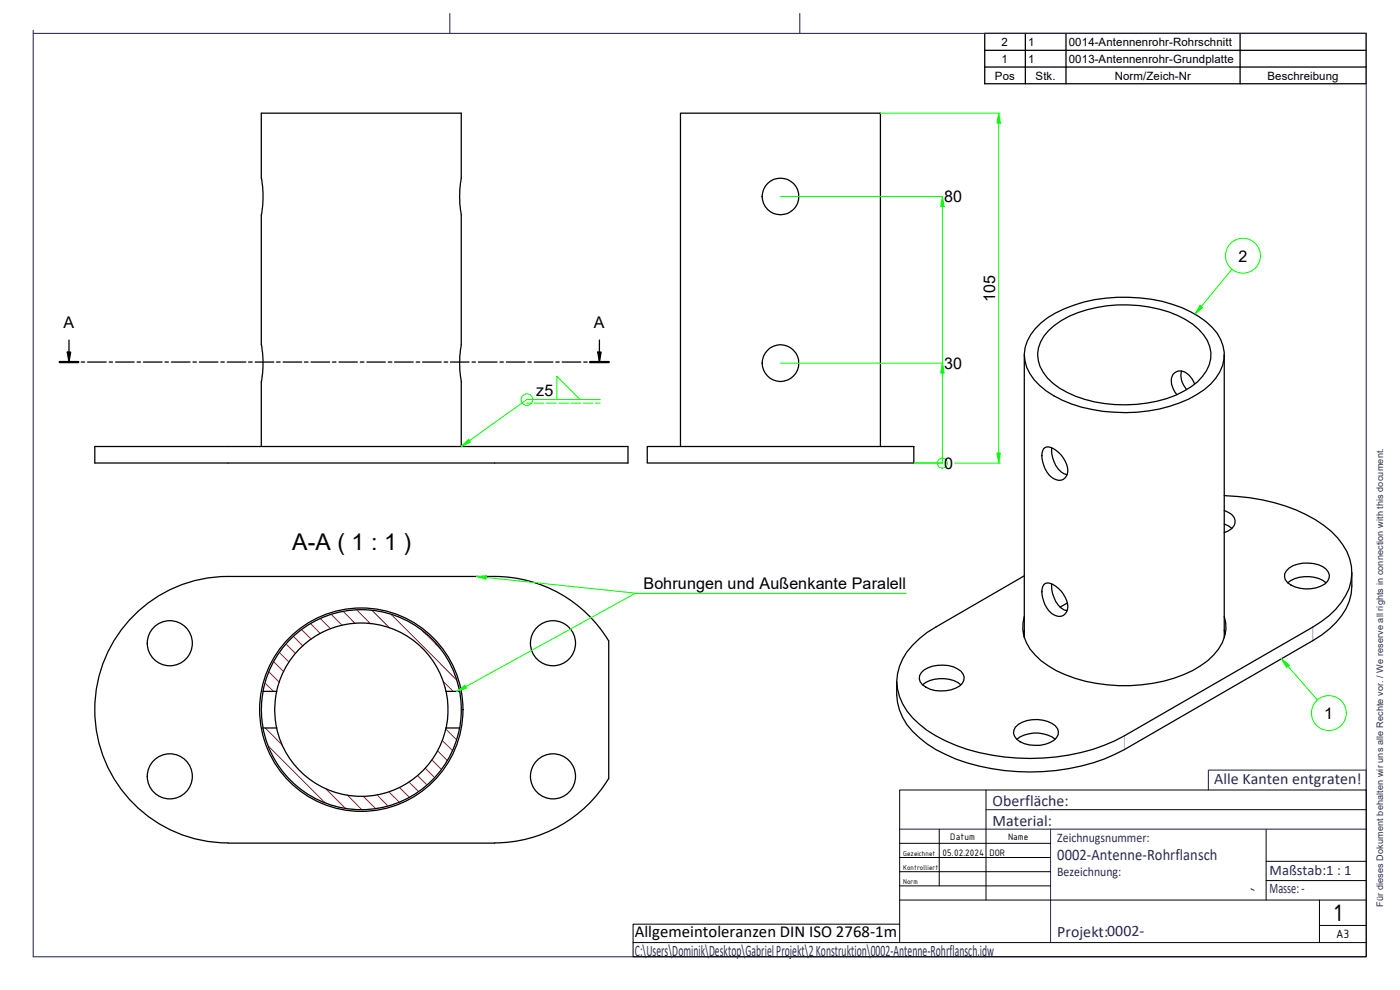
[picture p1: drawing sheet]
<svg xmlns="http://www.w3.org/2000/svg" width="420mm" height="297mm" viewBox="0 0 420 297" stroke-linecap="round" stroke-linejoin="round" font-family="sans-serif">
<!-- layer: AM_8 -->
<g fill="none" stroke="#f00" stroke-width=".3">
<path d="M82.2 198.6l3 2.9M83.9 195.8l2.8 2.9M85.9 193.3l2.8 2.8M88.1 191l2.8 2.9M90.6 189l2.8 2.8M93.2 187.1l2.9 3M96.1 185.6l3.2 3.1M99.4 184.4l3.3 3.2M103 183.4l3.6 3.7M107.1 183l4.1 4.2M111.7 183.2l5.2 5.2M117.3 184.3l19.8 19.8"/>
<path d="M126.6 189.1l5.7 5.6M79.6 205l2.5 2.4M79.6 218.4l5.2 5.2M80.7 201.6l3.1 3.1M133 204.5l3 2.9M133.8 218.7l3.2 3.3M80.6 223.9l16.9 16.9M97.8 236.7l5.9 5.9M104.3 238.6l4.3 4.3M109 238.9l3.8 3.7M113.2 238.5l3.3 3.4M116.7 237.6l3.1 3.1"/>
<path d="M119.9 236.3l3 3M122.7 234.7l2.9 2.8M125.3 232.7l2.8 2.8M127.6 230.5l2.8 2.8M129.6 228l2.9 2.9M131.3 225.3l2.9 2.9M132.7 222.2l3.1 3"/>
</g>
<!-- layer: AM_0 -->
<g fill="none" stroke="#000" stroke-width=".38">
<path d="M312.4 96.9a39 39 0 0 1 22.9-7.7 41.1 41.1 0 0 1 26.6 7.3 12.2 12.2 0 0 1 5 13.2 16.1 16.1 0 0 1-7.7 8.6 46.6 46.6 0 0 1-34.7 3.9 28.4 28.4 0 0 1-14.2-8.3 11 11 0 0 1 .4-15.3zM314.7 99.2a31.6 31.6 0 0 1 20.7-7.7 36.9 36.9 0 0 1 22.5 5.8 11.2 11.2 0 0 1 5.4 10.3 14 14 0 0 1-8.1 9.8 41.3 41.3 0 0 1-32.5 1.5 17.9 17.9 0 0 1-10.6-9 9.6 9.6 0 0 1 2.6-10.7zM307.4 106.5v84.8M354.6 111.4a6.1 6.1 0 0 0 1.5 5.5M358.5 115.2a4.8 4.8 0 0 0-5.2-3.8 3.4 3.4 0 0 0-1.3 5l1.2 2M367.4 106.5v84.8M28.4 134h160.1v4.9h-160.1zM78.4 134v-19.5a30.3 30.3 0 0 0 0-11.1v-39a29.9 29.9 0 0 0 0-10.9v-19.5h60v19.5a29.9 29.9 0 0 0 0 10.9v39a30.3 30.3 0 0 0 0 11.1v19.5M194.2 134h80.1v4.9h-80.1zM204.2 134v-100h60v100M313.2 134.6a2.11 2.11 0 0 1 3 .1 8.1 8.1 0 0 1 4.2 7.3 2.56 2.56 0 0 1-4.2 1.6 8.4 8.4 0 0 1-3.3-8.4zM315.6 134.4a8.7 8.7 0 0 0 3.7 7.8l.9 .2"/>
<path d="M367.4 153.1a3.9 3.9 0 0 1 3.2 3.9 4.3 4.3 0 0 1-3.2 2.8M367.4 157.2l2.3 1.3M367.4 148.7a54.7 54.7 0 0 1 29.9 9 19.3 19.3 0 0 1 8.3 12.2 15.2 15.2 0 0 1-4.7 12.9l-2 1.9-4.9 3.4-56.6 32.7a61.6 61.6 0 0 1-39.8 5.8 46.4 46.4 0 0 1-21.7-9.3 17.4 17.4 0 0 1-6.8-12.8 17.4 17.4 0 0 1 6.8-12.9l2.3-1.8 2.7-1.7 26.5-15.3M148.4 173a40 40 0 0 1 34.2 19.3M148.5 173h-80.1a40 40 0 0 0-40 39.9 40 40 0 0 0 40 40M313.2 175.4a2.11 2.11 0 0 1 3 .1 8.1 8.1 0 0 1 4.2 7.3 2.55 2.55 0 0 1-4.2 1.7 8.4 8.4 0 0 1-3.3-8.5zM315.6 175.2a8.9 8.9 0 0 0 3.7 7.8l.9 .2M386.5 174.9a9.8 9.8 0 0 1 11.5 0M386.9 170.4a10.2 10.2 0 0 1 11.1 .4 2.99 2.99 0 0 1 .8 3.1 2.99 2.99 0 0 1-2.4 2 10.2 10.2 0 0 1-9.9-1 2.7 2.7 0 0 1 .4-4.5zM405.7 171.8a17.8 17.8 0 0 1-3 12.9 27.1 27.1 0 0 1-8.7 7.5l-56.6 32.7a62.2 62.2 0 0 1-39.8 5.7 44.7 44.7 0 0 1-21.7-9.3 18.2 18.2 0 0 1-6.8-16.8M182.7 192.3v41.4M307.4 185a11.3 11.3 0 0 0 3.2 11.5 30 30 0 0 0 15.1 7.9 49.2 49.2 0 0 0 32.2-3.2 18 18 0 0 0 9.6-10.3l.4-2v-2l-.5-1.9"/>
<path d="M307.4 189l-.3 1.2M320.4 180.9l-2.3 1.3M367.4 189l.3 1.2M78.9 218.4a30 30 0 0 0 29.5 24.5 30 30 0 0 0 29.5-24.5M78.9 207.5a29.6 29.6 0 0 0 0 10.9M83 218.4a26 26 0 0 0 25.4 20.5 26 26 0 0 0 25.4-20.5M83.1 207.4h-4.2a30 30 0 0 1 29.5-24.5 30 30 0 0 1 29.5 24.5h-4a26 26 0 0 0-25.5-20.5 26 26 0 0 0-25.4 20.5M83.1 207.5a23.8 23.8 0 0 0 0 10.9h-4.2M133.9 207.5a26.4 26.4 0 0 1 0 10.9M133.9 218.4h4M137.9 207.5a29.6 29.6 0 0 1 0 10.9M276.5 201.9a9.2 9.2 0 0 1 9.6-1.8 4.3 4.3 0 0 1 3.3 3.1 3.5 3.5 0 0 1-2.6 3.3 10.2 10.2 0 0 1-9.9-1 2.55 2.55 0 0 1-.4-3.6z"/>
<path d="M276.9 205.5a9.8 9.8 0 0 1 11.5 0M304.7 218.2a9.6 9.6 0 0 1 12-.5 2.7 2.7 0 0 1-.5 4.5 10.2 10.2 0 0 1-11.1-.4 2.55 2.55 0 0 1-.4-3.6zM182.6 233.6a40 40 0 0 1-34.2 19.3M305.2 221.8a9.7 9.7 0 0 1 11.5 0M68.5 253h80"/>
<circle cx="234.2" cy="58.9" r="5.5"/>
<circle cx="234.2" cy="109" r="5.5"/>
<circle cx="51" cy="193" r="6.8"/>
<circle cx="166" cy="193" r="6.8"/>
<circle cx="108.4" cy="212.9" r="30.5"/>
<circle cx="51" cy="232.9" r="6.8"/>
<circle cx="166" cy="232.9" r="6.8"/>
</g>
<!-- layer: AM_TANG -->
<path d="M394 188.1v4.1M337.4 220.8v4.1" fill="none" stroke="#8080ff" stroke-width=".3"/>
<!-- layer: AM_6 -->
<path d="M295.5 15.1h114.5M307.7 10v15.1M319.9 10v15.1M372.2 10v15.1M295.5 20.1h114.5v-10.1h-114.5v15.1h114.5v-5" fill="none" stroke="#000" stroke-width=".38"/>
<!-- layer: AM_10 -->
<g fill="none" stroke="#000" stroke-width=".38">
<path d="M17.9 108.6h5.6M20.2 105.6h1l-.5 3zM20.7 102v6.6M24.4 108.6h1M26.3 108.6h5.6M32.8 108.6h1M34.7 108.6h5.6M41.1 108.6h1.1M43.1 108.6h5.5M49.5 108.6h1M51.4 108.6h5.6M57.9 108.6h1"/>
<path d="M59.8 108.6h5.6M66.3 108.6h1M68.2 108.6h5.6M74.6 108.6h1.1M76.6 108.6h5.6M83 108.6h1.1M85 108.6h5.6M91.4 108.6h1.1M93.3 108.6h5.6M99.8 108.6h1M101.7 108.6h5.6M108.1 108.6h1.1"/>
<path d="M110.1 108.6h5.5M116.5 108.6h1.1M118.4 108.6h5.6M124.9 108.6h1.1M126.8 108.6h5.6M133.3 108.6h1.1M135.2 108.6h5.6M141.7 108.6h1M143.6 108.6h5.6M150.1 108.6h1M152 108.6h5.5M158.4 108.6h1"/>
<path d="M160.3 108.6h5.6M166.8 108.6h1M168.7 108.6h5.6M175.2 108.6h1M177.1 108.6h5.6M179.4 105.6h1l-.5 3zM179.9 102v6.6"/>
</g>
<path d="M17.9 108.6h5.6M177.1 108.6h5.6" fill="none" stroke="#000" stroke-width=".7"/>
<g fill="#000">
<path d="M20.2 105.6h1l-.5 3z" fill-rule="evenodd"/>
<path d="M179.4 105.6h1l-.5 3z" fill-rule="evenodd"/>
</g>
<path d="M10 10h400v277.1h-400zM10 9.1v.9M135 4v6M240 4v6M410 231.1h-47.4v5.9M410 231v6M270 248.8h140M295.9 242.9h19.4M315.3 248.8v34M375.4 266.7l1 .4" fill="none" stroke="#262659" stroke-width=".32"/>
<!-- layer: AM_0 -->
<path d="M380 258.4h30M380 248.8v21.3M270 277.3h-80v9.8h80M380 264.2h30M190 282.8h80" fill="none" stroke="#000" stroke-width=".3"/>
<!-- layer: Schriftkopf -->
<path d="M295.9 237v33.1M270 253h45.3M270 257.3h45.3M281.9 248.8v17M315.3 242.9h94.7M270 261.5h45.3M270 265.8h45.3M270 270.1h140M396 277.7h14M396 270.1v12.7M410 282.8h-140v-45.8h140v50.1h-140" fill="none" stroke="#000" stroke-width=".3"/>
<!-- layer: AM_5 -->
<path d="M360.6 91.9l-2 2.3" fill="none" stroke="#0f0" stroke-width=".3"/>
<path d="M360.2 91.6l.7 .7-2.3 1.9z" fill-rule="evenodd" fill="#0f0"/>
<g fill="none" stroke="#0f0" stroke-width=".3">
<path d="M360.2 91.6l.7 .7-2.3 1.9zM369.7 80.8l-9.1 11.1M384.6 197.7l1.9 2.2"/>
<circle cx="373" cy="76.7" r="5.2"/>
</g>
<path d="M384.6 197.7l2.3 1.9-.8 .7z" fill-rule="evenodd" fill="#0f0"/>
<g fill="none" stroke="#0f0" stroke-width=".3">
<path d="M384.6 197.7l2.3 1.9-.8 .7zM386.5 199.9l8.9 10.1M139.8 206l-2.7 1.4"/>
<circle cx="398.8" cy="213.9" r="5.2"/>
</g>
<path d="M137.1 207.4l2.4-1.8 .5 .9z" fill-rule="evenodd" fill="#0f0"/>
<path d="M142.9 173l3 .3M271.9 178h-81.3l-50.8 28M137.1 207.4l2.4-1.8 .5 .9z" fill="none" stroke="#0f0" stroke-width=".3"/>
<path d="M142.9 173l3.1-.2-.1 1z" fill-rule="evenodd" fill="#0f0"/>
<g fill="none" stroke="#0f0" stroke-width=".3">
<path d="M282.8 109v2.9M282.8 135.9v3h-8.5M142.9 173l3.1-.2-.1 1zM145.9 173.3l45.5 4.7h12.4"/>
<circle cx="282.8" cy="139" r="1.49"/>
</g>
<path d="M282.8 109l.5 2.9h-1z" fill-rule="evenodd" fill="#0f0"/>
<path d="M282.8 59v3M234.3 109h48.5M282.8 109l.5 2.9h-1z" fill="none" stroke="#0f0" stroke-width=".3"/>
<path d="M282.8 59l.5 3h-1z" fill-rule="evenodd" fill="#0f0"/>
<path d="M299.7 34v2.9M234.3 59h48.5M282.8 59l.5 3h-1zM282.8 62v47M282.8 111.9v24" fill="none" stroke="#0f0" stroke-width=".3"/>
<path d="M299.7 34l.5 2.9h-1z" fill-rule="evenodd" fill="#0f0"/>
<path d="M299.7 34l.5 2.9h-1zM299.7 135.9v3" fill="none" stroke="#0f0" stroke-width=".3"/>
<path d="M299.2 135.9h1l-.5 3z" fill-rule="evenodd" fill="#0f0"/>
<path d="M264.2 34h36M299.7 36.9v99M140.9 132.2l-2.5 1.8M274.3 138.9h8.5M286.5 138.9h13.7M299.2 135.9h1l-.5 3z" fill="none" stroke="#0f0" stroke-width=".3"/>
<path d="M138.4 134l2.2-2.2 .6 .8z" fill-rule="evenodd" fill="#0f0"/>
<g fill="none" stroke="#0f0" stroke-width=".3">
<path d="M167.1 112.9l7 7h-7zM180.1 119.9h-22l-17.2 12.3M138.4 134l2.2-2.2 .6 .8zM158.1 121h1.5M160.3 121h3M164 121h2.9M167.6 121h3M171.3 121h2.9M175 121h2.9M178.7 121h1.4"/>
<circle cx="158.1" cy="119.9" r="1.75"/>
</g>
<text font-size="7.7" x="400.2" y="276.3">1</text>
<text font-size="6.9" x="87.7" y="165">A-A ( 1 : 1 )</text>
<text font-size="5" x="190.5" y="281.2">Allgemeintoleranzen DIN ISO 2768-1m</text>
<g font-size="4.8">
<text x="283.3" y="60.7">80</text>
<text x="371.7" y="78.5">2</text>
<text x="298.7" y="90.5" transform="rotate(-90 298.7 90.5)">105</text>
<text x="19" y="98.5">A</text>
<text x="178.2" y="98.5">A</text>
<text x="283.3" y="110.7">30</text>
<text x="160.9" y="118.8">z5</text>
<text x="283.3" y="140.7">0</text>
<text x="193.1" y="176.8">Bohrungen und Außenkante Paralell</text>
<text x="397.4" y="215.7">1</text>
</g>
<g font-size="4.8" fill="#262659">
<text x="364.4" y="235.3">Alle Kanten entgraten!</text>
<text x="297.9" y="241.8">Oberfläche:</text>
<text x="297.9" y="247.7">Material:</text>
<text x="317.3" y="257.9">0002-Antenne-Rohrflansch</text>
<text x="317.3" y="281">Projekt:0002-</text>
<text x="190.5" y="286.7">C:\Users\Dominik\Desktop\GabrielProjekt\2Konstruktion\0002-Antenne-Rohrflansch.idw</text>
</g>
<g font-size="4.4" fill="#262659">
<text x="381" y="262.4">Maßstab:1 : 1</text>
<text x="381" y="268">Masse:-</text>
</g>
<g font-size="3.9" fill="#262659">
<text x="317.3" y="252.7">Zeichnugsnummer:</text>
<text x="317.3" y="262.7">Bezeichnung:</text>
</g>
<text font-size="3.9" x="401" y="281.5">A3</text>
<g font-size="3.4">
<text x="300.6" y="13.8">2</text>
<text x="308.6" y="13.8">1</text>
<text x="320.8" y="13.8">0014-Antennenrohr-Rohrschnitt</text>
<text x="298.6" y="23.9">Pos</text>
<text x="300.6" y="18.8">1</text>
<text x="308.6" y="18.8">1</text>
<text x="310.8" y="23.9">Stk.</text>
<text x="320.8" y="18.8">0013-Antennenrohr-Grundplatte</text>
<text x="334.6" y="23.9">Norm/Zeich-Nr</text>
<text x="380.4" y="23.9">Beschreibung</text>
</g>
<g font-size="3">
<text x="282.9" y="256.7">05.02.2024</text>
<text x="285.2" y="252">Datum</text>
<text x="296.9" y="256.7">DOR</text>
<text x="302.5" y="252">Name</text>
</g>
<text font-size="2.7" fill="#262659" x="415.1" y="272" transform="rotate(-90 415.1 272)">Für dieses Dokument behalten wir uns alle Rechte vor. / We reserve all rights in connection with this document.</text>
<g font-size="2.3">
<text x="271" y="256.7">Gezeichnet</text>
<text x="271" y="260.9">Kontrolliert</text>
<text x="271" y="265.2">Norm</text>
</g>
</svg>
